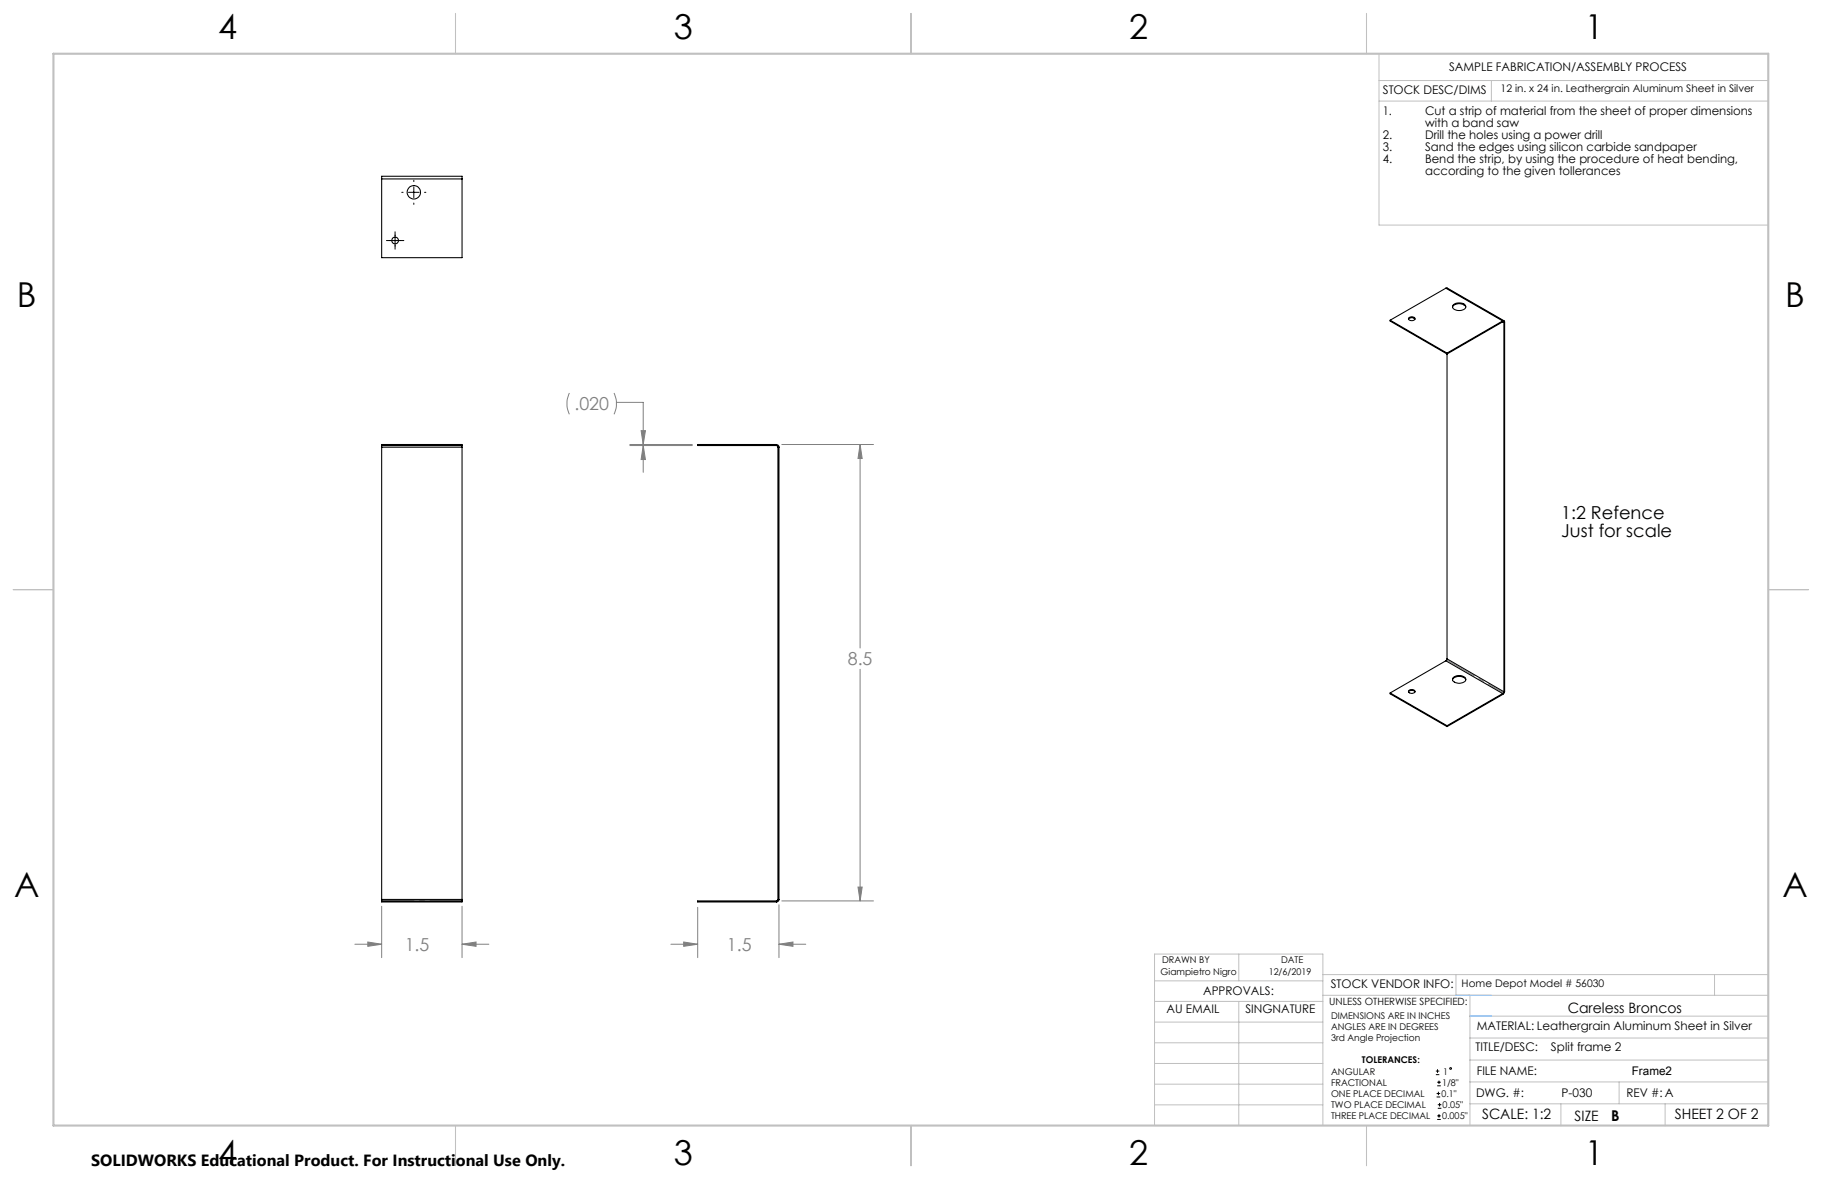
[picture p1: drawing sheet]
<svg xmlns="http://www.w3.org/2000/svg" width="432mm" height="279mm" viewBox="0 0 432 279" stroke-linecap="round" stroke-linejoin="round" font-family="sans-serif">
<g fill="none" stroke="#000" stroke-width=".24">
<path d="M91.6 57h4.1M93.6 54.9v4.2M95.2 45.6h.3M96.8 45.6h2.5M98.1 42.7v.3M98.1 44.3v2.5M98.1 48.1v.3M100.6 45.6h.3M340.3 254.7h.8M340.3 253.8h.8M340.5 260h.8M340.5 259.2h.8"/>
<path d="M340.6 257.3h.9M340.6 256.5h.9M340.7 253.4v.8M340.9 258.7v.8M341 256.1v.8M340.6 265.3h.9M340.6 264.4h.9M340.7 262.6h.9M340.7 261.8h.9M341 264v.9M341.2 261.4v.8"/>
<circle cx="343.8" cy="253.2" r=".2"/>
</g>
<g fill="none" stroke="#808080" stroke-width=".24">
<path d="M134.9 93.1l-.1 .4a5.9 5.9 0 0 0 .1 4.7M145.5 93.1l.2 .4a5.9 5.9 0 0 1-.2 4.7M146.1 95.4h6.3v9.9M149.3 105.3h14.8M149.3 105.6h14.8M151.9 102.1h1.1l-.6 3.2zM152.4 105.6l.6 3.3h-1.1zM152.4 105.6v6.3M185.3 105.3h21.7M203.8 105.3l.5 3.4h-1zM203.8 105.3v48.3M203.8 158.6v54.9"/>
<path d="M90.5 214.8v12.1M109.5 214.8v12.1M165.3 215v11.9M184.6 214.4v12.5M185.3 213.5h21.7M203.3 210.2h1l-.5 3.3zM84.1 223.8h6.4M87.2 223.2l3.3 .6-3.3 .5zM109.5 223.8l3.3-.6v1.1zM109.5 223.8h6.4M159 223.8h6.3M162 223.2l3.3 .6-3.3 .5z"/>
<path d="M184.6 223.8l3.3-.6v1.1zM184.6 223.8h6.4"/>
</g>
<g fill="none" stroke="#c0c0c0" stroke-width=".24">
<path d="M326.8 19.1h92.3M326.8 12.7v40.6h92.3M353.4 19.1v4.9M326.8 24h92.3M273.6 232.4h39.9M273.6 237.3h39.9M293.6 226.1v6.3M293.6 237.3v29.4M313.5 235.9h105.6M313.5 231h105.6M345.1 231v4.9M348.4 235.9v30.9"/>
<path d="M406.3 231v4.9M273.6 242.2h39.9M273.6 247.1h39.9M273.6 252h39.9M273.6 256.9h39.9M348.4 246h70.7M348.4 256.4h70.7M348.4 251.2h70.7M348.4 240.8h70.7M383.7 256.4v5.2M273.6 261.8h39.9M313.5 266.7v-40.6h-39.9v40.6h74.4"/>
<path d="M348.4 261.6h70.7M369.9 261.6v5.2M394.6 261.6v5.2"/>
</g>
<path d="M108 3.2v9.5M215.9 3.2v9.5M323.8 3.2v9.5M3.1 139.7h9.6M419.1 139.7h9.5M108 266.7v9.6M215.9 266.7v9.6M323.8 266.7v9.6" fill="none" stroke="#c0c0c0" stroke-width=".25"/>
<path d="M12.7 12.7h406.4v254h-406.4z" fill="none" stroke="#c0c0c0" stroke-width=".5"/>
<path d="M345.1 235.9h8.3M348.4 240.8h5" fill="none" stroke="#53a9ff" stroke-width=".24"/>
<path d="M109.5 105.6h-19M90.5 213.5h19" fill="none" stroke="#808080" stroke-width=".24" stroke-dasharray="15.2 1.3 1.3 1.3" stroke-dashoffset="7.6"/>
<path d="M356.4 76.1l-13.5-7.8M342.9 156.4l13.5 7.8" fill="none" stroke="#808080" stroke-width=".24" stroke-dasharray="15.2 1.3 1.3 1.3" stroke-dashoffset="7.8"/>
<path d="M87.2 223.2l3.3 .6-3.3 .5zM109.5 223.8l3.3-.6v1.1zM151.9 102.1h1.1l-.6 3.2zM152.4 105.6l.6 3.3h-1.1zM203.8 105.3l.5 3.4h-1zM203.3 210.2h1l-.5 3.3zM162 223.2l3.3 .6-3.3 .5zM184.6 223.8l3.3-.6v1.1z" fill="#808080"/>
<g fill="none" stroke="#000" stroke-width=".25">
<path d="M90.5 42.4v-.6h19v.6M90.5 42.4v18.7h19v-18.7M90.5 42.4h19M329.5 75.9l13.4 7.8M329.5 75.9v.2l13.4 7.8 13.2-7.6M333.8 75.6a1.02 1.02 0 0 1 1.6 0M333.9 75.3a.91 .91 0 0 1 1.5 .3 .88 .88 0 0 1-1.6-.1zM342.7 68.3h.3l13.4 7.7M342.7 68.3l-13.2 7.6M342.7 68.3l13.4 7.8M344.2 72.8a1.91 1.91 0 0 1 3.2 0M344.5 72.2a2.06 2.06 0 0 1 2.9 .4 1.48 1.48 0 0 1-2.1 1 .84 .84 0 0 1-.9-.4 .84 .84 0 0 1 .1-1z"/>
<path d="M356.1 76.1a.28 .28 0 0 1 .3-.1 .28 .28 0 0 1 .2 .3M356.1 76.3l.3 .1M356.1 76.1l-13.2 7.6M356.1 76.1v.2M356.4 76.4v87.5M356.6 76.3l-.2 .1M356.6 76.3v87.5M342.9 83.7v72.4M90.5 105.6v.4M90.5 105.6v-.3h19v.3M90.5 106v107.1M90.5 105.6h19"/>
<path d="M90.5 106h19M109.5 105.6v.4M109.5 106v107.1M184 105.6l.4 .4M184 105.3a.6 .6 0 0 1 .6 .7M184 105.3h-18.7v.3h18.7M184 105.3v.3M184.4 106h.2M184.4 106v107.1M184.6 106v107.1M342.7 156.6l-13.2 7.6M342.7 156.6l13.4 7.8"/>
<path d="M342.9 156.1l-.2 .5M342.9 156.1l13.5 7.8M329.5 164.2v.2l13.4 7.8M329.5 164.2l13.4 7.8M333.8 164a1.02 1.02 0 0 1 1.6 0M333.9 163.7a.91 .91 0 0 1 1.5 .2 .88 .88 0 0 1-1.6-.1zM342.9 172v.2M344.2 161.1a1.91 1.91 0 0 1 3.2 0M344.5 160.5a2.06 2.06 0 0 1 2.9 .4 1.48 1.48 0 0 1-2.1 1 .84 .84 0 0 1-.9-.4 .84 .84 0 0 1 .1-1zM356.1 164.4v.2M356.1 164.6l-13.2 7.6M356.1 164.4l-13.2 7.6"/>
<path d="M356.4 163.9l-.3 .5M356.6 163.8l-.5 .8M356.6 163.8l-.2 .1M90.5 213.1v.4M90.5 213.5v.2h19v-.2M90.5 213.5h19M90.5 213.1h19M109.5 213.1v.4M184 213.5h-18.7v.2h18.7M184 213.5v.2M184.4 213.1l-.4 .4M184.4 213.1h.2"/>
<path d="M184.6 213.1l-.2 .5-.4 .1"/>
<circle cx="93.6" cy="57" r=".8"/>
<circle cx="98.1" cy="45.6" r="1.59"/>
</g>
<g font-size="8.1">
<text x="51.7" y="9.3">4</text>
<text x="159.7" y="9.3">3</text>
<text x="267.6" y="9.3">2</text>
<text x="375.6" y="9.3">1</text>
<text x="4" y="72.8">B</text>
<text x="423.1" y="72.8">B</text>
<text x="3.3" y="212.5">A</text>
<text x="422.4" y="212.5">A</text>
<text x="51.7" y="276">4</text>
<text x="159.7" y="276">3</text>
<text x="267.6" y="276">2</text>
<text x="375.6" y="276">1</text>
</g>
<g font-size="4.2" fill="#808080">
<text x="136.1" y="97.3">.020</text>
<text x="200.9" y="157.7">8.5</text>
<text x="95.9" y="225.3">1.5</text>
<text x="172.3" y="225.3">1.5</text>
</g>
<g font-size="4.2">
<text x="370" y="123.1">1:2 Refence</text>
<text x="370" y="127.2">Just for scale</text>
</g>
<text font-size="3.8" x="21.6" y="276.3">SOLIDWORKS Educational Product. For Instructional Use Only.</text>
<text font-size="3.5" x="381.8" y="265.6">B</text>
<g font-size="3.4">
<text x="371.5" y="240.1">Careless Broncos</text>
<text x="351.2" y="265.2">SCALE: 1:2</text>
<text x="373.2" y="265.6">SIZE</text>
<text x="396.9" y="265.2">SHEET 2 OF 2</text>
</g>
<g font-size="2.8">
<text x="343.4" y="16.9">SAMPLE FABRICATION/ASSEMBLY PROCESS</text>
<text x="327.7" y="22.3">STOCK DESC/DIMS</text>
<text x="327.7" y="27.3">1.</text>
<text x="337.7" y="27.3">Cut a strip of material from the sheet of proper dimensions</text>
<text x="327.7" y="33">2.</text>
<text x="327.7" y="35.8">3.</text>
<text x="337.7" y="30.1">with a band saw</text>
<text x="337.7" y="33">Drill the holes using a power drill</text>
<text x="337.7" y="35.8">Sand the edges using silicon carbide sandpaper</text>
<text x="327.7" y="38.6">4.</text>
<text x="337.7" y="38.6">Bend the strip, by using the procedure of heat bending,</text>
<text x="337.7" y="41.4">according to the given tollerances</text>
<text x="285.1" y="235.7">APPROVALS:</text>
<text x="315.4" y="234.1">STOCK VENDOR INFO:</text>
<text x="276.5" y="240.1">AU EMAIL</text>
<text x="295.1" y="240.1">SINGNATURE</text>
<text x="350" y="244.1">MATERIAL: Leathergrain Aluminum Sheet in Silver</text>
<text x="349.7" y="249.2">TITLE/DESC:</text>
<text x="367.6" y="249.2">Split frame 2</text>
<text x="350" y="254.7">FILE NAME:</text>
<text x="386.7" y="254.8">Frame2</text>
<text x="349.8" y="260">DWG. #:</text>
<text x="370.1" y="260">P-030</text>
<text x="385.5" y="260">REV #: A</text>
</g>
<g font-size="2.5">
<text x="355.6" y="21.7">12 in. x 24 in. Leathergrain Aluminum Sheet in Silver</text>
<text x="346.4" y="233.8">Home Depot Model # 56030</text>
</g>
<text font-size="2.4" x="315" y="238.1">UNLESS OTHERWISE SPECIFIED:</text>
<g font-size="2.2">
<text x="275.1" y="231.1">Giampietro Nigro</text>
<text x="275.4" y="228.2">DRAWN BY</text>
<text x="300.7" y="231.1">12/6/2019</text>
<text x="303.6" y="228.2">DATE</text>
<text x="315.4" y="241.4">DIMENSIONS ARE IN INCHES</text>
<text x="315.4" y="244">ANGLES ARE IN DEGREES</text>
<text x="315.4" y="246.7">3rd Angle Projection</text>
<text x="322.8" y="252">TOLERANCES:</text>
<text x="315.4" y="254.6">ANGULAR</text>
<text x="315.4" y="257.3">FRACTIONAL</text>
<text x="341.8" y="257.3">1/8&quot;</text>
<text x="342" y="254.6">1</text>
<text x="315.4" y="262.6">TWO PLACE DECIMAL</text>
<text x="315.4" y="260">ONE PLACE DECIMAL</text>
<text x="341.6" y="260">0.1&quot;</text>
<text x="341.9" y="262.6">0.05&quot;</text>
<text x="315.4" y="265.3">THREE PLACE DECIMAL</text>
<text x="341.8" y="265.3">0.005&quot;</text>
</g>
</svg>
